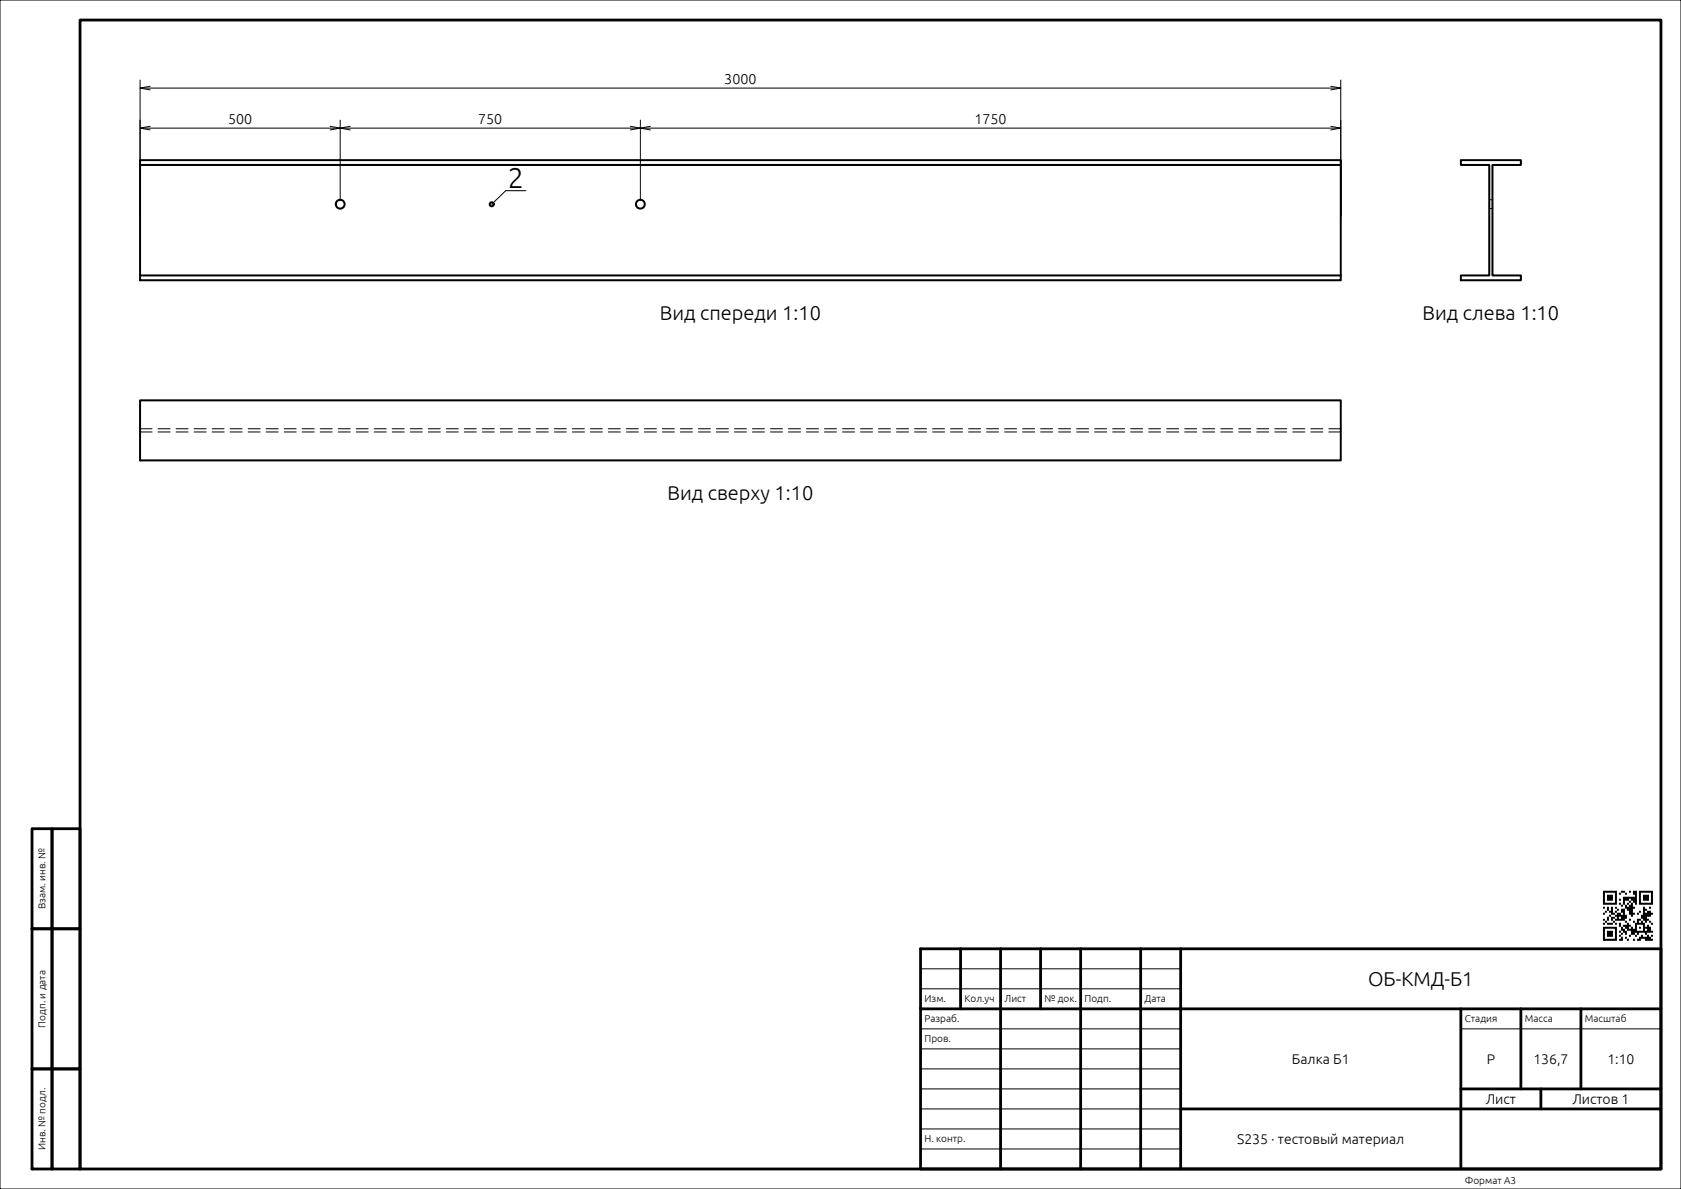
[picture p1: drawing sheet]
<svg xmlns="http://www.w3.org/2000/svg" width="420mm" height="297mm" viewBox="0 0 420 297" stroke-linecap="round" stroke-linejoin="round" font-family="sans-serif">
<g fill="none" stroke="#000" stroke-width=".25">
<path d="M0 0h420v297h-420zM35 20v34M35 22h300M35 32h300M37.5 21.6l-2.5 .4 2.5 .5M37.5 31.6l-2.5 .4 2.5 .5M82.5 31.6l2.5 .4-2.5 .5M85 30v20M87.5 31.6l-2.5 .4 2.5 .5M157.5 31.6l2.5 .4-2.5 .5M160 30v20M162.5 31.6l-2.5 .4 2.5 .5"/>
<path d="M332.5 21.6l2.5 .4-2.5 .5M332.5 31.6l2.5 .4-2.5 .5M335 20v34M131.4 47.6h-5l-3.5 3.4M230 257h65M230 247h65M230 242h65M365 257h50M230 277h65M230 272h65M230 267h65M230 262h65"/>
<path d="M230 287h65M230 282h65"/>
</g>
<g fill="none" stroke="#000" stroke-width=".7">
<path d="M20 5h395v287h-395zM8 207h5v25h-5zM13 207h7v25h-7zM8 232h5v35h-5zM13 232h7v35h-7zM230 237h185v55h-185zM240 237v15M250 237v55M260 237v15M270 237v55M285 237v55M295 237v55"/>
<path d="M230 252h185M365 252v40M380 252v20M395 252v20M8 267h5v25h-5zM13 267h7v25h-7zM295 277h120M365 272h50M385 272v5"/>
</g>
<path d="M400.5 222.5v.5h.5v-.5zM401 222.5v.5h.5v-.5zM401.5 222.5v.5h.5v-.5zM402 222.5v.5h.5v-.5zM402.5 222.5v.5h.5v-.5zM403 222.5v.5h.5v-.5zM403.5 222.5v.5h.5v-.5zM405 222.5v.5h.5v-.5zM405.5 222.5v.5h.5v-.5zM407 222.5v.5h.5v-.5zM408 222.5v.5h.5v-.5zM408.5 222.5v.5h.5v-.5zM409.5 222.5v.5h.5v-.5zM410 222.5v.5h.5v-.5zM410.5 222.5v.5h.5v-.5zM411 222.5v.5h.5v-.5zM411.5 222.5v.5h.5v-.5zM412 222.5v.5h.5v-.5zM412.5 222.5v.5h.5v-.5zM400.5 223v.5h.5v-.5zM403.5 223v.5h.5v-.5zM404.5 223v.5h.5v-.5zM406 223v.5h.5v-.5zM408 223v.5h.5v-.5zM408.5 223v.5h.5v-.5zM409.5 223v.5h.5v-.5zM412.5 223v.5h.5v-.5zM400.5 223.5v.5h.5v-.5zM401.5 223.5v.5h.5v-.5zM402 223.5v.5h.5v-.5zM402.5 223.5v.5h.5v-.5zM403.5 223.5v.5h.5v-.5zM408.5 223.5v.5h.5v-.5zM409.5 223.5v.5h.5v-.5zM410.5 223.5v.5h.5v-.5zM411 223.5v.5h.5v-.5zM411.5 223.5v.5h.5v-.5zM412.5 223.5v.5h.5v-.5zM400.5 224v.5h.5v-.5zM401.5 224v.5h.5v-.5zM402 224v.5h.5v-.5zM402.5 224v.5h.5v-.5zM403.5 224v.5h.5v-.5zM405.5 224v.5h.5v-.5zM406 224v.5h.5v-.5zM406.5 224v.5h.5v-.5zM407 224v.5h.5v-.5zM407.5 224v.5h.5v-.5zM408 224v.5h.5v-.5zM408.5 224v.5h.5v-.5zM409.5 224v.5h.5v-.5zM410.5 224v.5h.5v-.5zM411 224v.5h.5v-.5zM411.5 224v.5h.5v-.5zM412.5 224v.5h.5v-.5zM400.5 224.5v.5h.5v-.5zM401.5 224.5v.5h.5v-.5zM402 224.5v.5h.5v-.5zM402.5 224.5v.5h.5v-.5zM403.5 224.5v.5h.5v-.5zM404.5 224.5v.5h.5v-.5zM405.5 224.5v.5h.5v-.5zM406 224.5v.5h.5v-.5zM406.5 224.5v.5h.5v-.5zM407.5 224.5v.5h.5v-.5zM408 224.5v.5h.5v-.5zM408.5 224.5v.5h.5v-.5zM409.5 224.5v.5h.5v-.5zM410.5 224.5v.5h.5v-.5zM411 224.5v.5h.5v-.5zM411.5 224.5v.5h.5v-.5zM412.5 224.5v.5h.5v-.5zM400.5 225v.5h.5v-.5zM403.5 225v.5h.5v-.5zM405.5 225v.5h.5v-.5zM407 225v.5h.5v-.5zM408 225v.5h.5v-.5zM408.5 225v.5h.5v-.5zM409.5 225v.5h.5v-.5zM412.5 225v.5h.5v-.5zM400.5 225.5v.5h.5v-.5zM401 225.5v.5h.5v-.5zM401.5 225.5v.5h.5v-.5zM402 225.5v.5h.5v-.5zM402.5 225.5v.5h.5v-.5zM403 225.5v.5h.5v-.5zM403.5 225.5v.5h.5v-.5zM404.5 225.5v.5h.5v-.5zM405.5 225.5v.5h.5v-.5zM406.5 225.5v.5h.5v-.5zM407.5 225.5v.5h.5v-.5zM408.5 225.5v.5h.5v-.5zM409.5 225.5v.5h.5v-.5zM410 225.5v.5h.5v-.5zM410.5 225.5v.5h.5v-.5zM411 225.5v.5h.5v-.5zM411.5 225.5v.5h.5v-.5zM412 225.5v.5h.5v-.5zM412.5 225.5v.5h.5v-.5zM405 226v.5h.5v-.5zM406 226v.5h.5v-.5zM407 226v.5h.5v-.5zM407.5 226v.5h.5v-.5zM400.5 226.5v.5h.5v-.5zM401.5 226.5v.5h.5v-.5zM402.5 226.5v.5h.5v-.5zM403.5 226.5v.5h.5v-.5zM406 226.5v.5h.5v-.5zM406.5 226.5v.5h.5v-.5zM407 226.5v.5h.5v-.5zM407.5 226.5v.5h.5v-.5zM408 226.5v.5h.5v-.5zM410.5 226.5v.5h.5v-.5zM412 226.5v.5h.5v-.5zM401.5 227v.5h.5v-.5zM402.5 227v.5h.5v-.5zM404 227v.5h.5v-.5zM405 227v.5h.5v-.5zM405.5 227v.5h.5v-.5zM406.5 227v.5h.5v-.5zM407 227v.5h.5v-.5zM407.5 227v.5h.5v-.5zM410.5 227v.5h.5v-.5zM411 227v.5h.5v-.5zM401 227.5v.5h.5v-.5zM402 227.5v.5h.5v-.5zM402.5 227.5v.5h.5v-.5zM403.5 227.5v.5h.5v-.5zM405 227.5v.5h.5v-.5zM405.5 227.5v.5h.5v-.5zM407 227.5v.5h.5v-.5zM407.5 227.5v.5h.5v-.5zM409.5 227.5v.5h.5v-.5zM410.5 227.5v.5h.5v-.5zM411.5 227.5v.5h.5v-.5zM412 227.5v.5h.5v-.5zM400.5 228v.5h.5v-.5zM402.5 228v.5h.5v-.5zM403 228v.5h.5v-.5zM404 228v.5h.5v-.5zM404.5 228v.5h.5v-.5zM405.5 228v.5h.5v-.5zM407 228v.5h.5v-.5zM407.5 228v.5h.5v-.5zM408 228v.5h.5v-.5zM409 228v.5h.5v-.5zM410.5 228v.5h.5v-.5zM411 228v.5h.5v-.5zM411.5 228v.5h.5v-.5zM412 228v.5h.5v-.5zM412.5 228v.5h.5v-.5zM402 228.5v.5h.5v-.5zM403.5 228.5v.5h.5v-.5zM404 228.5v.5h.5v-.5zM404.5 228.5v.5h.5v-.5zM405 228.5v.5h.5v-.5zM405.5 228.5v.5h.5v-.5zM406 228.5v.5h.5v-.5zM407.5 228.5v.5h.5v-.5zM410 228.5v.5h.5v-.5zM410.5 228.5v.5h.5v-.5zM411 228.5v.5h.5v-.5zM411.5 228.5v.5h.5v-.5zM412 228.5v.5h.5v-.5zM401.5 229v.5h.5v-.5zM402.5 229v.5h.5v-.5zM403 229v.5h.5v-.5zM404 229v.5h.5v-.5zM405 229v.5h.5v-.5zM405.5 229v.5h.5v-.5zM406 229v.5h.5v-.5zM410 229v.5h.5v-.5zM410.5 229v.5h.5v-.5zM411 229v.5h.5v-.5zM400.5 229.5v.5h.5v-.5zM401.5 229.5v.5h.5v-.5zM402.5 229.5v.5h.5v-.5zM403.5 229.5v.5h.5v-.5zM404 229.5v.5h.5v-.5zM404.5 229.5v.5h.5v-.5zM405 229.5v.5h.5v-.5zM405.5 229.5v.5h.5v-.5zM407 229.5v.5h.5v-.5zM409 229.5v.5h.5v-.5zM409.5 229.5v.5h.5v-.5zM410.5 229.5v.5h.5v-.5zM411 229.5v.5h.5v-.5zM411.5 229.5v.5h.5v-.5zM401 230v.5h.5v-.5zM403 230v.5h.5v-.5zM406 230v.5h.5v-.5zM408 230v.5h.5v-.5zM409 230v.5h.5v-.5zM410 230v.5h.5v-.5zM411 230v.5h.5v-.5zM412 230v.5h.5v-.5zM400.5 230.5v.5h.5v-.5zM401.5 230.5v.5h.5v-.5zM402 230.5v.5h.5v-.5zM402.5 230.5v.5h.5v-.5zM403.5 230.5v.5h.5v-.5zM404.5 230.5v.5h.5v-.5zM406.5 230.5v.5h.5v-.5zM408.5 230.5v.5h.5v-.5zM409 230.5v.5h.5v-.5zM409.5 230.5v.5h.5v-.5zM410 230.5v.5h.5v-.5zM410.5 230.5v.5h.5v-.5zM412.5 230.5v.5h.5v-.5zM404.5 231v.5h.5v-.5zM405.5 231v.5h.5v-.5zM406 231v.5h.5v-.5zM406.5 231v.5h.5v-.5zM407 231v.5h.5v-.5zM408.5 231v.5h.5v-.5zM410.5 231v.5h.5v-.5zM411.5 231v.5h.5v-.5zM400.5 231.5v.5h.5v-.5zM401 231.5v.5h.5v-.5zM401.5 231.5v.5h.5v-.5zM402 231.5v.5h.5v-.5zM402.5 231.5v.5h.5v-.5zM403 231.5v.5h.5v-.5zM403.5 231.5v.5h.5v-.5zM405 231.5v.5h.5v-.5zM406 231.5v.5h.5v-.5zM406.5 231.5v.5h.5v-.5zM407.5 231.5v.5h.5v-.5zM408.5 231.5v.5h.5v-.5zM409.5 231.5v.5h.5v-.5zM410.5 231.5v.5h.5v-.5zM411 231.5v.5h.5v-.5zM411.5 231.5v.5h.5v-.5zM412 231.5v.5h.5v-.5zM400.5 232v.5h.5v-.5zM403.5 232v.5h.5v-.5zM405 232v.5h.5v-.5zM405.5 232v.5h.5v-.5zM406.5 232v.5h.5v-.5zM407 232v.5h.5v-.5zM407.5 232v.5h.5v-.5zM408 232v.5h.5v-.5zM408.5 232v.5h.5v-.5zM410.5 232v.5h.5v-.5zM411.5 232v.5h.5v-.5zM412 232v.5h.5v-.5zM400.5 232.5v.5h.5v-.5zM401.5 232.5v.5h.5v-.5zM402 232.5v.5h.5v-.5zM402.5 232.5v.5h.5v-.5zM403.5 232.5v.5h.5v-.5zM404.5 232.5v.5h.5v-.5zM405.5 232.5v.5h.5v-.5zM406 232.5v.5h.5v-.5zM407.5 232.5v.5h.5v-.5zM408 232.5v.5h.5v-.5zM408.5 232.5v.5h.5v-.5zM409 232.5v.5h.5v-.5zM409.5 232.5v.5h.5v-.5zM410 232.5v.5h.5v-.5zM410.5 232.5v.5h.5v-.5zM411 232.5v.5h.5v-.5zM411.5 232.5v.5h.5v-.5zM412 232.5v.5h.5v-.5zM412.5 232.5v.5h.5v-.5zM400.5 233v.5h.5v-.5zM401.5 233v.5h.5v-.5zM402 233v.5h.5v-.5zM402.5 233v.5h.5v-.5zM403.5 233v.5h.5v-.5zM405 233v.5h.5v-.5zM406 233v.5h.5v-.5zM407.5 233v.5h.5v-.5zM408 233v.5h.5v-.5zM409 233v.5h.5v-.5zM411 233v.5h.5v-.5zM400.5 233.5v.5h.5v-.5zM401.5 233.5v.5h.5v-.5zM402 233.5v.5h.5v-.5zM402.5 233.5v.5h.5v-.5zM403.5 233.5v.5h.5v-.5zM404.5 233.5v.5h.5v-.5zM407 233.5v.5h.5v-.5zM408.5 233.5v.5h.5v-.5zM410 233.5v.5h.5v-.5zM411.5 233.5v.5h.5v-.5zM412.5 233.5v.5h.5v-.5zM400.5 234v.5h.5v-.5zM403.5 234v.5h.5v-.5zM405 234v.5h.5v-.5zM406 234v.5h.5v-.5zM409.5 234v.5h.5v-.5zM410 234v.5h.5v-.5zM410.5 234v.5h.5v-.5zM411 234v.5h.5v-.5zM411.5 234v.5h.5v-.5zM412 234v.5h.5v-.5zM400.5 234.5v.5h.5v-.5zM401 234.5v.5h.5v-.5zM401.5 234.5v.5h.5v-.5zM402 234.5v.5h.5v-.5zM402.5 234.5v.5h.5v-.5zM403 234.5v.5h.5v-.5zM403.5 234.5v.5h.5v-.5zM404.5 234.5v.5h.5v-.5zM405 234.5v.5h.5v-.5zM406.5 234.5v.5h.5v-.5zM408 234.5v.5h.5v-.5zM409 234.5v.5h.5v-.5zM409.5 234.5v.5h.5v-.5zM411 234.5v.5h.5v-.5zM411.5 234.5v.5h.5v-.5zM412 234.5v.5h.5v-.5zM412.5 234.5v.5h.5v-.5z" fill="#000"/>
<g fill="none" stroke="#000" stroke-width=".5">
<path d="M35 41.2h300M365 40h15v1.2h-7.1v27.6h7.1v1.2h-15v-1.2h7.1v-27.6h-7.1zM35 68.8h300v1.2h-300zM35 68.8v-28.8h300v28.8M35 100h300v15h-300z"/>
<circle cx="85" cy="51" r="1.1"/>
<circle cx="122.9" cy="51" r=".5"/>
<circle cx="160" cy="51" r="1.1"/>
</g>
<path d="M372.1 52.1h.8M372.1 49.9h.8M35 107.9h300M35 107.1h300" fill="none" stroke="#000" stroke-width=".25" stroke-dasharray="3 1.5"/>
<text font-size="7.1" x="126.9" y="47">2</text>
<g font-size="5">
<text x="164.9" y="80">Вид спереди 1:10</text>
<text x="355.4" y="80">Вид слева 1:10</text>
<text x="166.8" y="125">Вид сверху 1:10</text>
<text x="341.8" y="246.3">ОБ-КМД-Б1</text>
</g>
<g font-size="3.6">
<text x="181" y="21">3000</text>
<text x="57" y="31">500</text>
<text x="119.5" y="31">750</text>
<text x="243.5" y="31">1750</text>
</g>
<g font-size="3.5">
<text x="322.8" y="265.7">Балка Б1</text>
<text x="371.5" y="265.7">Р</text>
<text x="383.1" y="265.7">136,7</text>
<text x="401.6" y="265.7">1:10</text>
<text x="371.2" y="275.7">Лист</text>
<text x="392.9" y="275.7">Листов 1</text>
<text x="309.1" y="285.7">S235 · тестовый материал</text>
</g>
<g font-size="2.5">
<text x="11.4" y="227.1" transform="rotate(-90 11.4 227.1)">Взам. инв. №</text>
<text x="231" y="250.4">Изм.</text>
<text x="241" y="250.4">Кол.уч</text>
<text x="251" y="250.4">Лист</text>
<text x="261" y="250.4">№ док.</text>
<text x="271" y="250.4">Подп.</text>
<text x="286" y="250.4">Дата</text>
<text x="11.4" y="256.7" transform="rotate(-90 11.4 256.7)">Подп. и дата</text>
<text x="231" y="255.4">Разраб.</text>
<text x="366" y="255.4">Стадия</text>
<text x="381" y="255.4">Масса</text>
<text x="396" y="255.4">Масштаб</text>
<text x="231" y="260.4">Пров.</text>
<text x="11.4" y="287.2" transform="rotate(-90 11.4 287.2)">Инв. № подл.</text>
<text x="231" y="285.4">Н. контр.</text>
<text x="366" y="295.8">Формат A3</text>
</g>
</svg>
